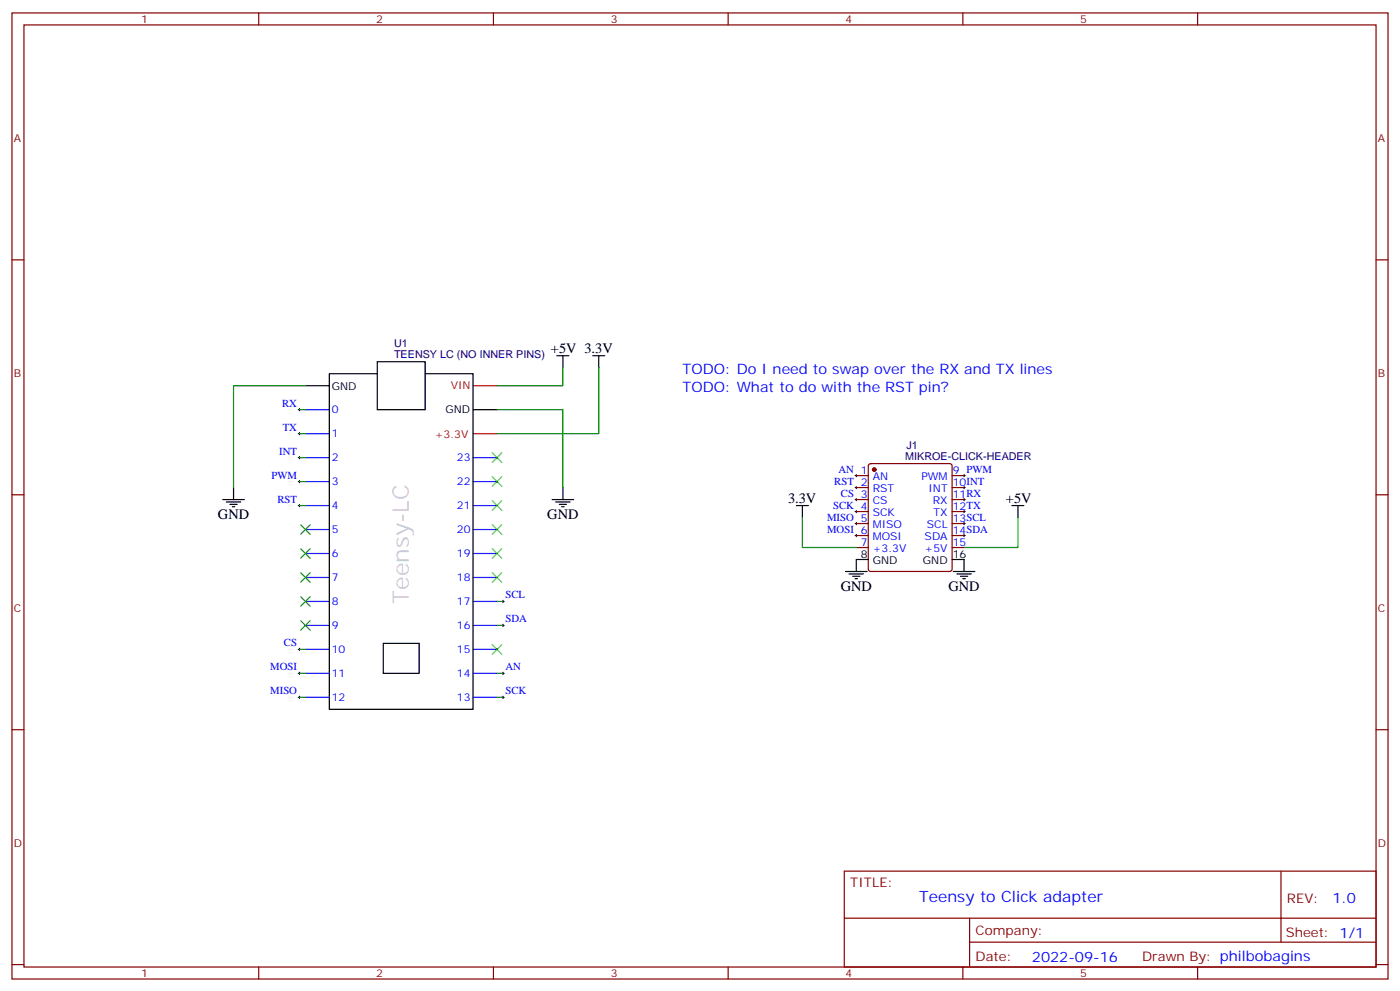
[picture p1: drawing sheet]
<svg xmlns="http://www.w3.org/2000/svg" width="412mm" height="292mm" viewBox="0 0 412 292" stroke-linecap="round" stroke-linejoin="round" font-family="sans-serif">
<g fill="none" stroke="#870000" stroke-width=".35">
<path d="M3.5 3.8h405.4v284.3h-405.4zM7.1 7.3h398.2v277.3h-398.2zM76.2 3.8v3.5M145.3 3.8v3.5M214.5 3.8v3.5M283.6 3.8v3.5M352.8 3.8v3.5M3.5 76.5h3.6M405.3 76.5h3.6M252.2 140h3.6M256 136.7l.5-.2h23.3l.5 .2 .2 .5v30.3l-.3 .5-.4 .2h-23.3l-.5-.2-.2-.5v-30.3zM280.5 140h3.5"/>
<path d="M3.5 145.6h3.6M252.2 143.5h3.6M252.2 147h3.6M252.2 157.6h3.6M252.2 150.6h3.6M252.2 154.1h3.6M280.5 143.5h3.5M280.5 147h3.5M280.5 157.6h3.5M280.5 150.6h3.5M280.5 154.1h3.5M405.3 145.6h3.6"/>
<path d="M252.2 161.1h3.6M280.5 161.1h3.5M3.5 214.8h3.6M405.3 214.8h3.6M248.7 256.4h156.6v28.2h-156.6zM377.3 256.4v20.9M248.7 270.2h156.5M285.6 277.3h119.6M285.6 270.2v14.2M3.5 283.9h3.6M76.2 284.6v3.5M145.3 284.6v3.5"/>
<path d="M214.5 284.6v3.5M283.6 284.6v3.5M352.8 284.6v3.5M405.3 283.9h3.6"/>
</g>
<g fill="none" stroke="#000" stroke-width=".29">
<path d="M87.8 134.7h.7M87.8 120.6h.7M87.8 127.6h.7M88.2 120.2v.7M88.2 127.3v.7M88.2 134.3v.7M251.9 140h.7M252.2 139.6v.7M283.6 140h.7M284 139.6v.7M87.8 148.8h.7M87.8 141.7h.7"/>
<path d="M88.2 141.4v.7M88.2 148.4v.8M251.9 143.5h.7M251.9 147h.7M251.9 150.6h.7M251.9 154.1h.7M251.9 157.6h.7M252.2 143.2v.7M252.2 146.7v.7M252.2 150.2v.7M252.2 153.7v.7M252.2 157.3v.7"/>
<path d="M283.6 143.5h.7M283.6 147h.7M283.6 150.6h.7M283.6 154.1h.7M283.6 157.6h.7M284 143.2v.7M284 146.7v.7M284 150.2v.7M284 153.7v.7M284 157.3v.7M147.8 177h.7M148.2 176.7v.7"/>
<path d="M87.8 198.2h.7M87.8 191.1h.7M88.2 190.8v.7M88.2 197.8v.7M147.8 198.2h.7M147.8 184.1h.7M148.2 183.7v.7M148.2 197.8v.7M87.8 205.2h.7M88.2 204.9v.7M147.8 205.2h.7M148.2 204.9v.7"/>
</g>
<circle cx="257.5" cy="138.2" r=".53" fill="#870000" stroke="#870000" stroke-width=".35"/>
<g fill="none" stroke="#000" stroke-width=".35">
<path d="M90 113.5h7M111.1 106.5h14.1v14.1h-14.1zM111.1 110h-14.1v98.8h42.3v-98.8h-14.1M164 104.7h3.6M165.8 104.7v3.5M174.6 104.7h3.6M176.4 104.7v3.5M139.3 120.6h7.1M65.6 147h6.4M66.7 147.7h4.2M67.7 148.4h2.1M68.4 149.2h.7"/>
<path d="M68.8 143.5v3.5M162.6 147h6.4M163.7 147.7h4.2M164.7 148.4h2.2M165.5 149.2h.7M165.8 143.5v3.5M234.6 148.8h3.5M236.4 148.8v3.5M298.1 148.8h3.5M299.9 148.8v3.5M249.1 168.2h6.3M250.1 168.9h4.3"/>
<path d="M251.2 169.6h2.1M251.9 170.3h.7M255.8 164.7h-3.6v3.5M280.5 164.7h3.5v3.5M280.8 168.2h6.4M281.9 168.9h4.2M282.9 169.6h2.1M283.6 170.3h.7M112.9 189.4h10.6v8.8h-10.6z"/>
</g>
<g fill="none" stroke="#008700" stroke-width=".35">
<path d="M90 113.5h-21.2v30M165.8 108.2v5.3h-19.4M176.4 108.2v19.4h-30M88.2 120.6h1.8M88.2 127.6h1.8M88.2 134.7h1.8M146.4 120.6h19.4v22.9M88.2 141.7h1.8M88.2 148.8h1.8M236.4 152.3v8.8h15.8M299.9 152.3v8.8h-15.9M146.4 177h1.8"/>
<path d="M88.2 191.1h1.8M88.2 198.2h1.8M146.4 198.2h1.8M146.4 184.1h1.8M88.2 205.2h1.8M146.4 205.2h1.8"/>
</g>
<g fill="none" stroke="#00f" stroke-width=".35">
<path d="M90 120.6h7M90 127.6h7M90 134.7h7M139.3 134.7h7.1M90 141.7h7M90 148.8h7M90 155.9h7M139.3 141.7h7.1M139.3 148.8h7.1M139.3 155.9h7.1M90 162.9h7M90 170h7"/>
<path d="M90 177h7M139.3 162.9h7.1M139.3 170h7.1M139.3 177h7.1M90 184.1h7M90 191.1h7M90 198.2h7M139.3 184.1h7.1M139.3 191.1h7.1M139.3 198.2h7.1M90 205.2h7M139.3 205.2h7.1"/>
</g>
<path d="M139.3 113.5h7.1M139.3 127.6h7.1" fill="none" stroke="#c00" stroke-width=".35"/>
<g fill="none" stroke="#3c3" stroke-width=".35">
<path d="M145 133.3l2.8 2.8M147.8 133.3l-2.8 2.8M88.5 154.4l2.9 2.9M91.4 154.4l-2.9 2.9M145 154.4l2.8 2.9M145 147.4l2.8 2.8M145 140.3l2.8 2.9M147.8 154.4l-2.8 2.9M147.8 147.4l-2.8 2.8M147.8 140.3l-2.8 2.9M88.5 161.5l2.9 2.8M88.5 168.6l2.9 2.8"/>
<path d="M88.5 175.6l2.9 2.8M91.4 161.5l-2.9 2.8M91.4 168.6l-2.9 2.8M91.4 175.6l-2.9 2.8M145 168.6l2.8 2.8M145 161.5l2.8 2.8M147.8 168.6l-2.8 2.8M147.8 161.5l-2.8 2.8M88.5 182.7l2.9 2.8M91.4 182.7l-2.9 2.8M145 189.7l2.8 2.8M147.8 189.7l-2.8 2.8"/>
</g>
<text font-size="6.7" fill="#ccc" x="120.5" y="177.7" transform="rotate(-90 120.5 177.7)">Teensy-LC</text>
<text font-size="4.6" fill="#00f" x="270.8" y="265.4">Teensy to Click adapter</text>
<g font-size="4.2">
<text x="162.3" y="104">+5V 3.3V</text>
<text x="232.1" y="148.1">3.3V</text>
<text x="296.3" y="148.1">+5V</text>
<text x="64.2" y="152.7">GND</text>
<text x="161.2" y="152.7">GND</text>
<text x="247.6" y="173.8">GND</text>
<text x="279.4" y="173.8">GND</text>
</g>
<g font-size="4.2" fill="#00f">
<text x="201.1" y="110">TODO: Do I need to swap over the RX and TX lines</text>
<text x="201.1" y="115.3">TODO: What to do with the RST pin?</text>
<text x="392.5" y="265.7">1.0</text>
<text x="304" y="283">2022-09-16</text>
</g>
<g font-size="3.9" fill="#800">
<text x="250.5" y="261">TITLE:</text>
<text x="379.1" y="265.7">REV:</text>
<text x="287.4" y="275.2">Company:</text>
<text x="378.7" y="275.8">Sheet: 1/1</text>
<text x="287.4" y="282.9">Date:</text>
<text x="336.4" y="282.9">Drawn By: philbobagins</text>
</g>
<g font-size="3.2" fill="#800">
<text x="41.6" y="6.8">1</text>
<text x="110.8" y="6.8">2</text>
<text x="179.9" y="6.8">3</text>
<text x="249.1" y="6.8">4</text>
<text x="318.2" y="6.8">5</text>
<text x="4.1" y="41.9">A</text>
<text x="405.9" y="41.9">A</text>
<text x="4.1" y="111.1">B</text>
<text x="405.9" y="111.1">B</text>
<text x="4.1" y="180.2">C</text>
<text x="405.9" y="180.2">C</text>
<text x="4.1" y="249.3">D</text>
<text x="405.9" y="249.3">D</text>
<text x="41.6" y="287.6">1</text>
<text x="110.8" y="287.6">2</text>
<text x="179.9" y="287.6">3</text>
<text x="249.1" y="287.6">4</text>
<text x="318.2" y="287.6">5</text>
</g>
<g font-size="3.2" fill="#000080">
<text x="116.1" y="105.4">TEENSY LC (NO INNER PINS)</text>
<text x="116.1" y="102.2">U1</text>
<text x="266.7" y="135.4">MIKROE-CLICK-HEADER</text>
<text x="267" y="132.2">J1</text>
</g>
<g font-size="3.2" fill="#00f">
<text x="83.1" y="119.7">RX</text>
<text x="97.7" y="121.6">0</text>
<text x="83.3" y="126.8">TX</text>
<text x="97.7" y="128.7">1</text>
<text x="82.2" y="133.8">INT</text>
<text x="97.7" y="135.7">2</text>
<text x="134.6" y="135.7">23</text>
<text x="79.9" y="140.9">PWM</text>
<text x="97.7" y="142.8">3</text>
<text x="134.6" y="142.8">22</text>
<text x="245.8" y="142.6">RST 2</text>
<text x="247" y="139.1">AN 1</text>
<text x="257.1" y="141.4">AN</text>
<text x="271.4" y="141.4">PWM</text>
<text x="280.6" y="143.2">10INT</text>
<text x="280.6" y="139.6">9 PWM</text>
<text x="81.7" y="147.9">RST</text>
<text x="97.7" y="149.9">4</text>
<text x="134.6" y="149.9">21</text>
<text x="245.4" y="149.7">SCK 4</text>
<text x="247.7" y="146.2">CS 3</text>
<text x="257.1" y="144.9">RST</text>
<text x="257.1" y="148.4">CS</text>
<text x="273.5" y="144.9">INT</text>
<text x="274.8" y="148.4">RX</text>
<text x="280.6" y="146.7">11RX</text>
<text x="243.6" y="153.2">MISO 5</text>
<text x="257.1" y="152">SCK</text>
<text x="257.1" y="155.5">MISO</text>
<text x="273" y="155.5">SCL</text>
<text x="275" y="152">TX</text>
<text x="280.6" y="153.7">13SCL</text>
<text x="280.6" y="150.2">12TX</text>
<text x="97.7" y="156.9">5</text>
<text x="134.6" y="156.9">20</text>
<text x="243.6" y="156.7">MOSI 6</text>
<text x="253.6" y="160.8">7</text>
<text x="257.1" y="159">MOSI</text>
<text x="272.4" y="159">SDA</text>
<text x="280.6" y="160.8">15</text>
<text x="280.6" y="157.3">14SDA</text>
<text x="97.7" y="164">6</text>
<text x="134.6" y="164">19</text>
<text x="257.1" y="162.6">+3.3V</text>
<text x="272.4" y="162.6">+5V</text>
<text x="97.7" y="171">7</text>
<text x="134.6" y="171">18</text>
<text x="97.7" y="178.1">8</text>
<text x="134.6" y="178.1">17</text>
<text x="148.9" y="176.1">SCL</text>
<text x="97.7" y="185.1">9</text>
<text x="134.6" y="185.1">16</text>
<text x="148.9" y="183.2">SDA</text>
<text x="83.6" y="190.3">CS</text>
<text x="79.6" y="197.3">MOSI</text>
<text x="97.7" y="192.2">10</text>
<text x="134.6" y="192.2">15</text>
<text x="148.9" y="197.3">AN</text>
<text x="97.7" y="199.2">11</text>
<text x="134.6" y="199.2">14</text>
<text x="79.6" y="204.4">MISO</text>
<text x="97.7" y="206.3">12</text>
<text x="134.6" y="206.3">13</text>
<text x="148.9" y="204.4">SCK</text>
</g>
<g font-size="3.2">
<text x="97.7" y="114.7">GND</text>
<text x="131.2" y="121.6">GND</text>
<text x="253.6" y="164.3">8</text>
<text x="257.1" y="166.1">GND</text>
<text x="271.9" y="166.1">GND</text>
<text x="280.6" y="164.3">16</text>
</g>
<g font-size="3.2" fill="#c00">
<text x="132.8" y="114.6">VIN</text>
<text x="128.1" y="128.8">+3.3V</text>
</g>
</svg>
